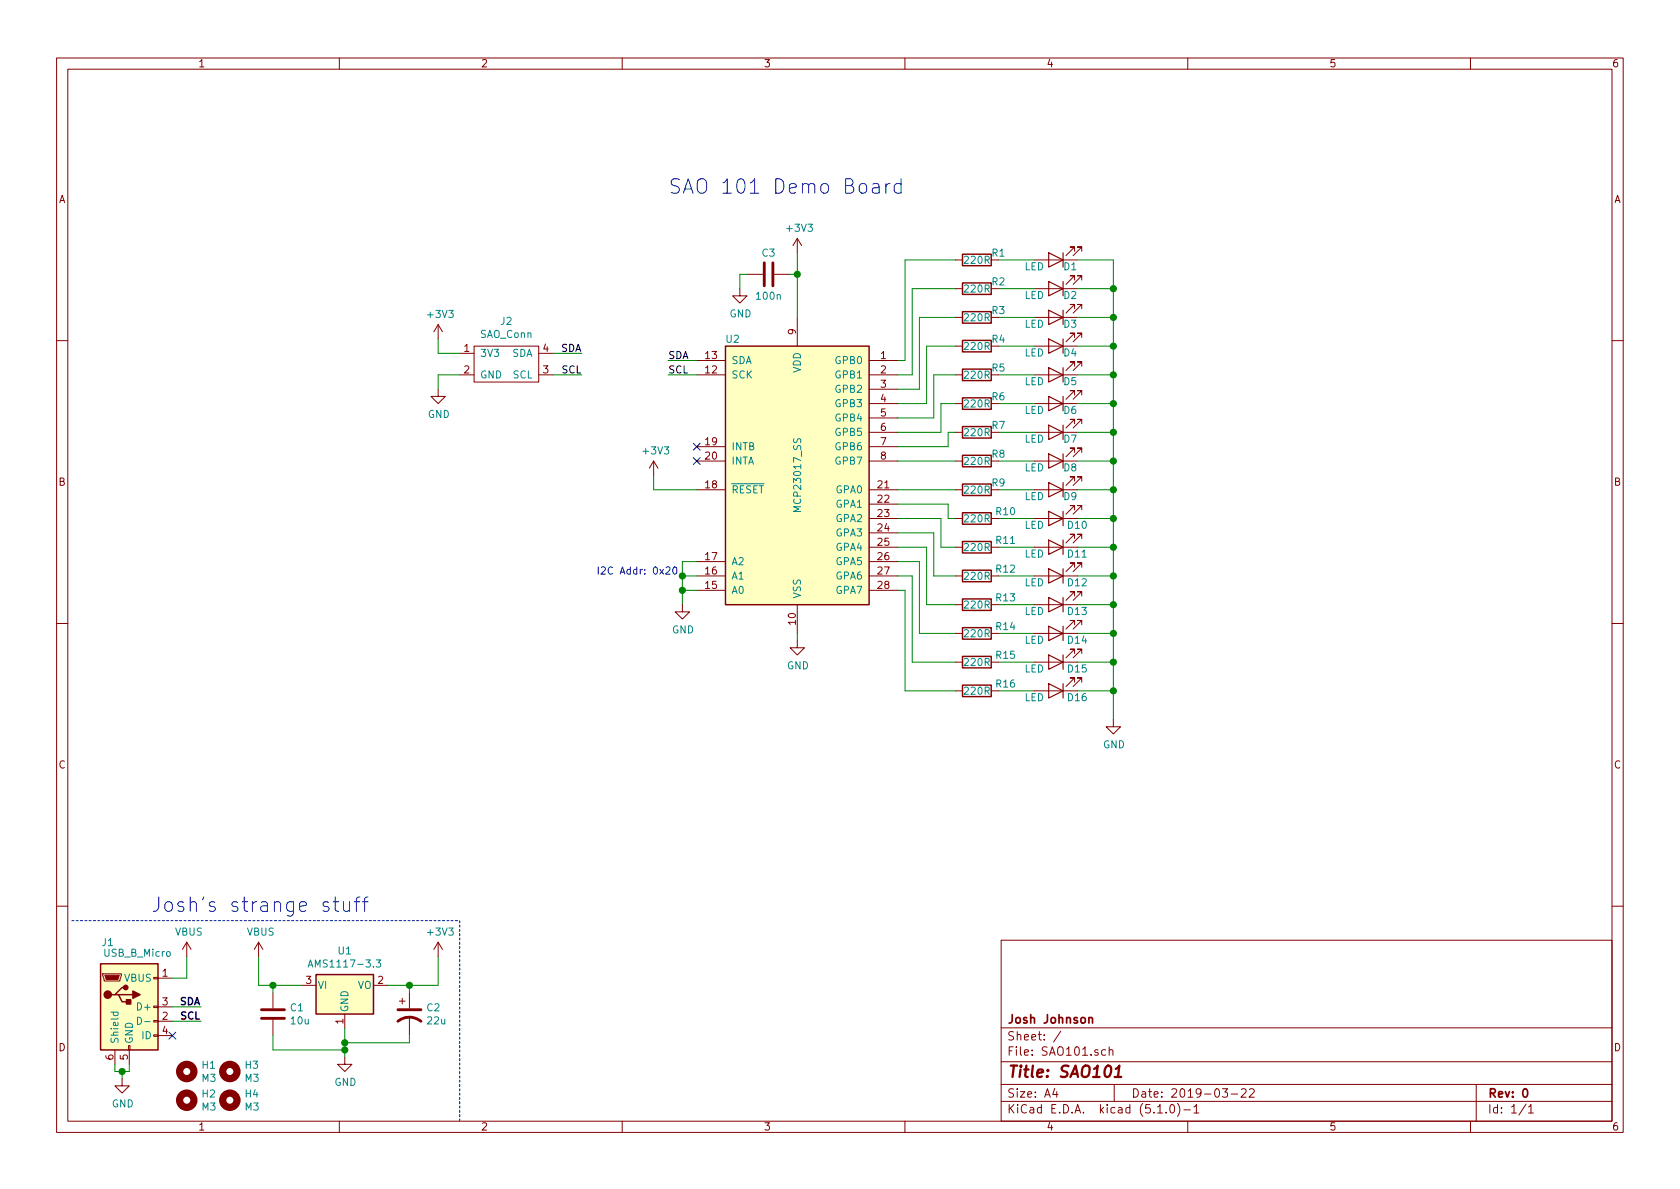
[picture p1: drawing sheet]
EESchema Schematic File Version 4
LIBS:SAO101-cache
EELAYER 29 0
EELAYER END
$Descr A4 11693 8268
encoding utf-8
Sheet 1 1
Title "SAO101"
Date "2019-03-22"
Rev "0"
Comp "Josh Johnson"
Comment1 ""
Comment2 ""
Comment3 ""
Comment4 ""
$EndDescr
$Comp
L Interface_Expansion:MCP23017_SS U2
U 1 1
P 5550 3300
F 0 "U2" H 5100 4250 50  0000 C CNN
F 1 "MCP23017_SS" V 5550 3300 50  0000 C CNN
F 2 "Package_SO:SSOP-28_5.3x10.2mm_P0.65mm" H 5750 2300 50  0001 L CNN
F 3 "http://ww1.microchip.com/downloads/en/DeviceDoc/20001952C.pdf" H 5750 2200 50  0001 L CNN
	1    5550 3300
	1    0    0    -1  
$EndComp
$Comp
L SAO101:SAO_Conn J2
U 1 1
P 3550 2550
F 0 "J2" H 3525 2875 50  0000 C CNN
F 1 "SAO_Conn" H 3525 2784 50  0000 C CNN
F 2 "SAO101:SAO" H 3550 2750 50  0001 C CNN
F 3 "" H 3550 2750 50  0001 C CNN
	1    3550 2550
	1    0    0    -1  
$EndComp
Wire Wire Line
	3200 2450 3050 2450
Wire Wire Line
	3050 2450 3050 2350
Wire Wire Line
	3200 2600 3050 2600
Wire Wire Line
	3050 2600 3050 2700
$Comp
L power:+3V3 #PWR05
U 1 1
P 3050 2350
F 0 "#PWR05" H 3050 2200 50  0001 C CNN
F 1 "+3V3" H 3065 2523 50  0000 C CNN
F 2 "" H 3050 2350 50  0001 C CNN
F 3 "" H 3050 2350 50  0001 C CNN
	1    3050 2350
	1    0    0    -1  
$EndComp
$Comp
L power:GND #PWR06
U 1 1
P 3050 2700
F 0 "#PWR06" H 3050 2450 50  0001 C CNN
F 1 "GND" H 3055 2527 50  0000 C CNN
F 2 "" H 3050 2700 50  0001 C CNN
F 3 "" H 3050 2700 50  0001 C CNN
	1    3050 2700
	1    0    0    -1  
$EndComp
Wire Wire Line
	3850 2450 4050 2450
Wire Wire Line
	3850 2600 4050 2600
Text Label 4050 2450 2    50   ~ 0
SDA
Text Label 4050 2600 2    50   ~ 0
SCL
Wire Wire Line
	4850 2500 4650 2500
Text Label 4650 2500 0    50   ~ 0
SDA
Wire Wire Line
	4850 2600 4650 2600
Text Label 4650 2600 0    50   ~ 0
SCL
Wire Wire Line
	5550 2200 5550 1900
$Comp
L power:+3V3 #PWR010
U 1 1
P 5550 1750
F 0 "#PWR010" H 5550 1600 50  0001 C CNN
F 1 "+3V3" H 5565 1923 50  0000 C CNN
F 2 "" H 5550 1750 50  0001 C CNN
F 3 "" H 5550 1750 50  0001 C CNN
	1    5550 1750
	1    0    0    -1  
$EndComp
Wire Wire Line
	5550 4400 5550 4450
$Comp
L power:GND #PWR011
U 1 1
P 5550 4450
F 0 "#PWR011" H 5550 4200 50  0001 C CNN
F 1 "GND" H 5555 4277 50  0000 C CNN
F 2 "" H 5550 4450 50  0001 C CNN
F 3 "" H 5550 4450 50  0001 C CNN
	1    5550 4450
	1    0    0    -1  
$EndComp
NoConn ~ 4850 3100
NoConn ~ 4850 3200
Wire Wire Line
	4850 3400 4550 3400
Wire Wire Line
	4550 3400 4550 3300
$Comp
L power:+3V3 #PWR08
U 1 1
P 4550 3300
F 0 "#PWR08" H 4550 3150 50  0001 C CNN
F 1 "+3V3" H 4565 3473 50  0000 C CNN
F 2 "" H 4550 3300 50  0001 C CNN
F 3 "" H 4550 3300 50  0001 C CNN
	1    4550 3300
	1    0    0    -1  
$EndComp
Wire Wire Line
	4850 3900 4750 3900
Wire Wire Line
	4750 3900 4750 4000
Wire Wire Line
	4850 4100 4750 4100
Connection ~ 4750 4100
Wire Wire Line
	4750 4100 4750 4200
Wire Wire Line
	4850 4000 4750 4000
Connection ~ 4750 4000
Wire Wire Line
	4750 4000 4750 4100
$Comp
L power:GND #PWR09
U 1 1
P 4750 4200
F 0 "#PWR09" H 4750 3950 50  0001 C CNN
F 1 "GND" H 4755 4027 50  0000 C CNN
F 2 "" H 4750 4200 50  0001 C CNN
F 3 "" H 4750 4200 50  0001 C CNN
	1    4750 4200
	1    0    0    -1  
$EndComp
$Comp
L Device:LED D2
U 1 1
P 7350 2000
F 0 "D2" H 7250 2050 50  0000 C CNN
F 1 "LED" H 7500 2050 50  0000 C CNN
F 2 "LED_SMD:LED_0805_2012Metric" H 7350 2000 50  0001 C CNN
F 3 "~" H 7350 2000 50  0001 C CNN
	1    7350 2000
	-1   0    0    1   
$EndComp
Wire Wire Line
	6950 2000 7200 2000
Wire Wire Line
	7500 2000 7750 2000
$Comp
L Device:LED D3
U 1 1
P 7350 2200
F 0 "D3" H 7250 2250 50  0000 C CNN
F 1 "LED" H 7500 2250 50  0000 C CNN
F 2 "LED_SMD:LED_0805_2012Metric" H 7350 2200 50  0001 C CNN
F 3 "~" H 7350 2200 50  0001 C CNN
	1    7350 2200
	-1   0    0    1   
$EndComp
Wire Wire Line
	6950 2200 7200 2200
Wire Wire Line
	7500 2200 7750 2200
$Comp
L Device:LED D4
U 1 1
P 7350 2400
F 0 "D4" H 7250 2450 50  0000 C CNN
F 1 "LED" H 7500 2450 50  0000 C CNN
F 2 "LED_SMD:LED_0805_2012Metric" H 7350 2400 50  0001 C CNN
F 3 "~" H 7350 2400 50  0001 C CNN
	1    7350 2400
	-1   0    0    1   
$EndComp
Wire Wire Line
	6950 2400 7200 2400
Wire Wire Line
	7500 2400 7750 2400
$Comp
L Device:LED D5
U 1 1
P 7350 2600
F 0 "D5" H 7250 2650 50  0000 C CNN
F 1 "LED" H 7500 2650 50  0000 C CNN
F 2 "LED_SMD:LED_0805_2012Metric" H 7350 2600 50  0001 C CNN
F 3 "~" H 7350 2600 50  0001 C CNN
	1    7350 2600
	-1   0    0    1   
$EndComp
Wire Wire Line
	6950 2600 7200 2600
Wire Wire Line
	7500 2600 7750 2600
$Comp
L Device:LED D6
U 1 1
P 7350 2800
F 0 "D6" H 7250 2850 50  0000 C CNN
F 1 "LED" H 7500 2850 50  0000 C CNN
F 2 "LED_SMD:LED_0805_2012Metric" H 7350 2800 50  0001 C CNN
F 3 "~" H 7350 2800 50  0001 C CNN
	1    7350 2800
	-1   0    0    1   
$EndComp
Wire Wire Line
	6950 2800 7200 2800
Wire Wire Line
	7500 2800 7750 2800
$Comp
L Device:LED D7
U 1 1
P 7350 3000
F 0 "D7" H 7250 3050 50  0000 C CNN
F 1 "LED" H 7500 3050 50  0000 C CNN
F 2 "LED_SMD:LED_0805_2012Metric" H 7350 3000 50  0001 C CNN
F 3 "~" H 7350 3000 50  0001 C CNN
	1    7350 3000
	-1   0    0    1   
$EndComp
Wire Wire Line
	6950 3000 7200 3000
Wire Wire Line
	7500 3000 7750 3000
$Comp
L Device:LED D8
U 1 1
P 7350 3200
F 0 "D8" H 7250 3250 50  0000 C CNN
F 1 "LED" H 7500 3250 50  0000 C CNN
F 2 "LED_SMD:LED_0805_2012Metric" H 7350 3200 50  0001 C CNN
F 3 "~" H 7350 3200 50  0001 C CNN
	1    7350 3200
	-1   0    0    1   
$EndComp
Wire Wire Line
	6950 3200 7200 3200
Wire Wire Line
	7500 3200 7750 3200
$Comp
L Device:LED D1
U 1 1
P 7350 1800
F 0 "D1" H 7250 1850 50  0000 C CNN
F 1 "LED" H 7500 1850 50  0000 C CNN
F 2 "LED_SMD:LED_0805_2012Metric" H 7350 1800 50  0001 C CNN
F 3 "~" H 7350 1800 50  0001 C CNN
	1    7350 1800
	-1   0    0    1   
$EndComp
Wire Wire Line
	6950 1800 7200 1800
Wire Wire Line
	6250 3200 6650 3200
Wire Wire Line
	6250 3100 6600 3100
Wire Wire Line
	6600 3100 6600 3000
Wire Wire Line
	6600 3000 6650 3000
Wire Wire Line
	6250 3000 6550 3000
Wire Wire Line
	6550 3000 6550 2800
Wire Wire Line
	6550 2800 6650 2800
Wire Wire Line
	6250 2900 6500 2900
Wire Wire Line
	6500 2900 6500 2600
Wire Wire Line
	6500 2600 6650 2600
Wire Wire Line
	6250 2800 6450 2800
Wire Wire Line
	6450 2800 6450 2400
Wire Wire Line
	6450 2400 6650 2400
Wire Wire Line
	6650 2200 6400 2200
Wire Wire Line
	6400 2200 6400 2700
Wire Wire Line
	6400 2700 6250 2700
Wire Wire Line
	6250 2600 6350 2600
Wire Wire Line
	6350 2600 6350 2000
Wire Wire Line
	6350 2000 6650 2000
Wire Wire Line
	6650 1800 6300 1800
Wire Wire Line
	6300 1800 6300 2500
Wire Wire Line
	6300 2500 6250 2500
Wire Wire Line
	6950 4600 7200 4600
Wire Wire Line
	7500 4600 7750 4600
Wire Wire Line
	6950 4400 7200 4400
Wire Wire Line
	7500 4400 7750 4400
Wire Wire Line
	6950 4200 7200 4200
Wire Wire Line
	7500 4200 7750 4200
Wire Wire Line
	6950 4000 7200 4000
Wire Wire Line
	7500 4000 7750 4000
Wire Wire Line
	6950 3800 7200 3800
Wire Wire Line
	7500 3800 7750 3800
Wire Wire Line
	6950 3600 7200 3600
Wire Wire Line
	7500 3600 7750 3600
Wire Wire Line
	6950 3400 7200 3400
Wire Wire Line
	7500 3400 7750 3400
Wire Wire Line
	6950 4800 7200 4800
Wire Wire Line
	7500 4800 7750 4800
Wire Wire Line
	6250 3400 6650 3400
Wire Wire Line
	6250 3500 6600 3500
Wire Wire Line
	6600 3500 6600 3600
Wire Wire Line
	6600 3600 6650 3600
Wire Wire Line
	6250 3600 6550 3600
Wire Wire Line
	6550 3600 6550 3800
Wire Wire Line
	6550 3800 6650 3800
Wire Wire Line
	6250 3700 6500 3700
Wire Wire Line
	6500 3700 6500 4000
Wire Wire Line
	6500 4000 6650 4000
Wire Wire Line
	6250 3800 6450 3800
Wire Wire Line
	6450 3800 6450 4200
Wire Wire Line
	6450 4200 6650 4200
Wire Wire Line
	6650 4400 6400 4400
Wire Wire Line
	6400 4400 6400 3900
Wire Wire Line
	6400 3900 6250 3900
Wire Wire Line
	6250 4000 6350 4000
Wire Wire Line
	6350 4000 6350 4600
Wire Wire Line
	6350 4600 6650 4600
Wire Wire Line
	6650 4800 6300 4800
Wire Wire Line
	6300 4800 6300 4100
Wire Wire Line
	6300 4100 6250 4100
Wire Wire Line
	7500 1800 7750 1800
Wire Wire Line
	7750 4800 7750 4600
Connection ~ 7750 2000
Wire Wire Line
	7750 2000 7750 1800
Connection ~ 7750 2200
Wire Wire Line
	7750 2200 7750 2000
Connection ~ 7750 2400
Wire Wire Line
	7750 2400 7750 2200
Connection ~ 7750 2600
Wire Wire Line
	7750 2600 7750 2400
Connection ~ 7750 2800
Wire Wire Line
	7750 2800 7750 2600
Connection ~ 7750 3000
Wire Wire Line
	7750 3000 7750 2800
Connection ~ 7750 3200
Wire Wire Line
	7750 3200 7750 3000
Connection ~ 7750 3400
Wire Wire Line
	7750 3400 7750 3200
Connection ~ 7750 3600
Wire Wire Line
	7750 3600 7750 3400
Connection ~ 7750 3800
Wire Wire Line
	7750 3800 7750 3600
Connection ~ 7750 4000
Wire Wire Line
	7750 4000 7750 3800
Connection ~ 7750 4200
Wire Wire Line
	7750 4200 7750 4000
Connection ~ 7750 4400
Wire Wire Line
	7750 4400 7750 4200
Connection ~ 7750 4600
Wire Wire Line
	7750 4600 7750 4400
Wire Wire Line
	7750 4800 7750 5000
Connection ~ 7750 4800
$Comp
L power:GND #PWR012
U 1 1
P 7750 5000
F 0 "#PWR012" H 7750 4750 50  0001 C CNN
F 1 "GND" H 7755 4827 50  0000 C CNN
F 2 "" H 7750 5000 50  0001 C CNN
F 3 "" H 7750 5000 50  0001 C CNN
	1    7750 5000
	1    0    0    -1  
$EndComp
$Comp
L Connector:USB_B_Micro J1
U 1 1
P 900 7000
F 0 "J1" H 750 7450 50  0000 C CNN
F 1 "USB_B_Micro" H 957 7376 50  0000 C CNN
F 2 "VNA_Footprints:MicroUSB_Aliexpress" H 1050 6950 50  0001 C CNN
F 3 "~" H 1050 6950 50  0001 C CNN
	1    900  7000
	1    0    0    -1  
$EndComp
Wire Wire Line
	800  7400 800  7450
Wire Wire Line
	800  7450 850  7450
Wire Wire Line
	900  7450 900  7400
Wire Wire Line
	850  7450 850  7500
Connection ~ 850  7450
Wire Wire Line
	850  7450 900  7450
NoConn ~ 1200 7200
Wire Wire Line
	1200 7000 1400 7000
Wire Wire Line
	1200 7100 1400 7100
Text Label 1400 7000 2    50   ~ 10
SDA
Text Label 1400 7100 2    50   ~ 10
SCL
Wire Wire Line
	1200 6800 1300 6800
Wire Wire Line
	1300 6800 1300 6650
$Comp
L power:VBUS #PWR02
U 1 1
P 1300 6650
F 0 "#PWR02" H 1300 6500 50  0001 C CNN
F 1 "VBUS" H 1315 6823 50  0000 C CNN
F 2 "" H 1300 6650 50  0001 C CNN
F 3 "" H 1300 6650 50  0001 C CNN
	1    1300 6650
	1    0    0    -1  
$EndComp
$Comp
L power:GND #PWR01
U 1 1
P 850 7500
F 0 "#PWR01" H 850 7250 50  0001 C CNN
F 1 "GND" H 855 7327 50  0000 C CNN
F 2 "" H 850 7500 50  0001 C CNN
F 3 "" H 850 7500 50  0001 C CNN
	1    850  7500
	1    0    0    -1  
$EndComp
$Comp
L Regulator_Linear:AMS1117-3.3 U1
U 1 1
P 2400 6850
F 0 "U1" H 2400 7092 50  0000 C CNN
F 1 "AMS1117-3.3" H 2400 7001 50  0000 C CNN
F 2 "Package_TO_SOT_SMD:SOT-223-3_TabPin2" H 2400 7050 50  0001 C CNN
F 3 "http://www.advanced-monolithic.com/pdf/ds1117.pdf" H 2500 6600 50  0001 C CNN
	1    2400 6850
	1    0    0    -1  
$EndComp
Wire Wire Line
	2100 6850 1900 6850
Wire Wire Line
	1800 6850 1800 6650
$Comp
L power:VBUS #PWR03
U 1 1
P 1800 6650
F 0 "#PWR03" H 1800 6500 50  0001 C CNN
F 1 "VBUS" H 1815 6823 50  0000 C CNN
F 2 "" H 1800 6650 50  0001 C CNN
F 3 "" H 1800 6650 50  0001 C CNN
	1    1800 6650
	1    0    0    -1  
$EndComp
Wire Wire Line
	2400 7150 2400 7250
$Comp
L power:GND #PWR04
U 1 1
P 2400 7350
F 0 "#PWR04" H 2400 7100 50  0001 C CNN
F 1 "GND" H 2405 7177 50  0000 C CNN
F 2 "" H 2400 7350 50  0001 C CNN
F 3 "" H 2400 7350 50  0001 C CNN
	1    2400 7350
	1    0    0    -1  
$EndComp
$Comp
L Device:C C1
U 1 1
P 1900 7050
F 0 "C1" H 2015 7096 50  0000 L CNN
F 1 "10u" H 2015 7005 50  0000 L CNN
F 2 "Capacitor_SMD:C_0805_2012Metric" H 1938 6900 50  0001 C CNN
F 3 "~" H 1900 7050 50  0001 C CNN
	1    1900 7050
	1    0    0    -1  
$EndComp
Wire Wire Line
	1900 6900 1900 6850
Connection ~ 1900 6850
Wire Wire Line
	1900 6850 1800 6850
Wire Wire Line
	1900 7200 1900 7300
Connection ~ 2400 7300
Wire Wire Line
	2400 7300 2400 7350
$Comp
L Device:CP1 C2
U 1 1
P 2850 7050
F 0 "C2" H 2965 7096 50  0000 L CNN
F 1 "22u" H 2965 7005 50  0000 L CNN
F 2 "Capacitor_Tantalum_SMD:CP_EIA-3216-18_Kemet-A" H 2850 7050 50  0001 C CNN
F 3 "~" H 2850 7050 50  0001 C CNN
	1    2850 7050
	1    0    0    -1  
$EndComp
Wire Wire Line
	2700 6850 2850 6850
Wire Wire Line
	2850 6850 2850 6900
Wire Wire Line
	2850 7200 2850 7250
Wire Wire Line
	1900 7300 2400 7300
Wire Wire Line
	2850 6850 3050 6850
Wire Wire Line
	3050 6850 3050 6650
Connection ~ 2850 6850
$Comp
L power:+3V3 #PWR07
U 1 1
P 3050 6650
F 0 "#PWR07" H 3050 6500 50  0001 C CNN
F 1 "+3V3" H 3065 6823 50  0000 C CNN
F 2 "" H 3050 6650 50  0001 C CNN
F 3 "" H 3050 6650 50  0001 C CNN
	1    3050 6650
	1    0    0    -1  
$EndComp
Wire Wire Line
	2850 7250 2400 7250
Connection ~ 2400 7250
Wire Wire Line
	2400 7250 2400 7300
Text Notes 1050 6350 0    100  ~ 0
Josh's strange stuff
$Comp
L Device:R R1
U 1 1
P 6800 1800
F 0 "R1" V 6750 1950 50  0000 C CNN
F 1 "220R" V 6800 1800 50  0000 C CNN
F 2 "Resistor_SMD:R_0805_2012Metric" V 6730 1800 50  0001 C CNN
F 3 "~" H 6800 1800 50  0001 C CNN
	1    6800 1800
	0    1    1    0   
$EndComp
$Comp
L Device:LED D10
U 1 1
P 7350 3600
F 0 "D10" H 7200 3650 50  0000 C CNN
F 1 "LED" H 7500 3650 50  0000 C CNN
F 2 "LED_SMD:LED_0805_2012Metric" H 7350 3600 50  0001 C CNN
F 3 "~" H 7350 3600 50  0001 C CNN
	1    7350 3600
	-1   0    0    1   
$EndComp
$Comp
L Device:LED D11
U 1 1
P 7350 3800
F 0 "D11" H 7200 3850 50  0000 C CNN
F 1 "LED" H 7500 3850 50  0000 C CNN
F 2 "LED_SMD:LED_0805_2012Metric" H 7350 3800 50  0001 C CNN
F 3 "~" H 7350 3800 50  0001 C CNN
	1    7350 3800
	-1   0    0    1   
$EndComp
$Comp
L Device:LED D12
U 1 1
P 7350 4000
F 0 "D12" H 7200 4050 50  0000 C CNN
F 1 "LED" H 7500 4050 50  0000 C CNN
F 2 "LED_SMD:LED_0805_2012Metric" H 7350 4000 50  0001 C CNN
F 3 "~" H 7350 4000 50  0001 C CNN
	1    7350 4000
	-1   0    0    1   
$EndComp
$Comp
L Device:LED D13
U 1 1
P 7350 4200
F 0 "D13" H 7200 4250 50  0000 C CNN
F 1 "LED" H 7500 4250 50  0000 C CNN
F 2 "LED_SMD:LED_0805_2012Metric" H 7350 4200 50  0001 C CNN
F 3 "~" H 7350 4200 50  0001 C CNN
	1    7350 4200
	-1   0    0    1   
$EndComp
$Comp
L Device:LED D14
U 1 1
P 7350 4400
F 0 "D14" H 7200 4450 50  0000 C CNN
F 1 "LED" H 7500 4450 50  0000 C CNN
F 2 "LED_SMD:LED_0805_2012Metric" H 7350 4400 50  0001 C CNN
F 3 "~" H 7350 4400 50  0001 C CNN
	1    7350 4400
	-1   0    0    1   
$EndComp
$Comp
L Device:LED D15
U 1 1
P 7350 4600
F 0 "D15" H 7200 4650 50  0000 C CNN
F 1 "LED" H 7500 4650 50  0000 C CNN
F 2 "LED_SMD:LED_0805_2012Metric" H 7350 4600 50  0001 C CNN
F 3 "~" H 7350 4600 50  0001 C CNN
	1    7350 4600
	-1   0    0    1   
$EndComp
$Comp
L Device:LED D16
U 1 1
P 7350 4800
F 0 "D16" H 7200 4850 50  0000 C CNN
F 1 "LED" H 7500 4850 50  0000 C CNN
F 2 "LED_SMD:LED_0805_2012Metric" H 7350 4800 50  0001 C CNN
F 3 "~" H 7350 4800 50  0001 C CNN
	1    7350 4800
	-1   0    0    1   
$EndComp
$Comp
L Device:LED D9
U 1 1
P 7350 3400
F 0 "D9" H 7250 3450 50  0000 C CNN
F 1 "LED" H 7500 3450 50  0000 C CNN
F 2 "LED_SMD:LED_0805_2012Metric" H 7350 3400 50  0001 C CNN
F 3 "~" H 7350 3400 50  0001 C CNN
	1    7350 3400
	-1   0    0    1   
$EndComp
$Comp
L Device:R R2
U 1 1
P 6800 2000
F 0 "R2" V 6750 2150 50  0000 C CNN
F 1 "220R" V 6800 2000 50  0000 C CNN
F 2 "Resistor_SMD:R_0805_2012Metric" V 6730 2000 50  0001 C CNN
F 3 "~" H 6800 2000 50  0001 C CNN
	1    6800 2000
	0    1    1    0   
$EndComp
$Comp
L Device:R R3
U 1 1
P 6800 2200
F 0 "R3" V 6750 2350 50  0000 C CNN
F 1 "220R" V 6800 2200 50  0000 C CNN
F 2 "Resistor_SMD:R_0805_2012Metric" V 6730 2200 50  0001 C CNN
F 3 "~" H 6800 2200 50  0001 C CNN
	1    6800 2200
	0    1    1    0   
$EndComp
$Comp
L Device:R R4
U 1 1
P 6800 2400
F 0 "R4" V 6750 2550 50  0000 C CNN
F 1 "220R" V 6800 2400 50  0000 C CNN
F 2 "Resistor_SMD:R_0805_2012Metric" V 6730 2400 50  0001 C CNN
F 3 "~" H 6800 2400 50  0001 C CNN
	1    6800 2400
	0    1    1    0   
$EndComp
$Comp
L Device:R R5
U 1 1
P 6800 2600
F 0 "R5" V 6750 2750 50  0000 C CNN
F 1 "220R" V 6800 2600 50  0000 C CNN
F 2 "Resistor_SMD:R_0805_2012Metric" V 6730 2600 50  0001 C CNN
F 3 "~" H 6800 2600 50  0001 C CNN
	1    6800 2600
	0    1    1    0   
$EndComp
$Comp
L Device:R R6
U 1 1
P 6800 2800
F 0 "R6" V 6750 2950 50  0000 C CNN
F 1 "220R" V 6800 2800 50  0000 C CNN
F 2 "Resistor_SMD:R_0805_2012Metric" V 6730 2800 50  0001 C CNN
F 3 "~" H 6800 2800 50  0001 C CNN
	1    6800 2800
	0    1    1    0   
$EndComp
$Comp
L Device:R R7
U 1 1
P 6800 3000
F 0 "R7" V 6750 3150 50  0000 C CNN
F 1 "220R" V 6800 3000 50  0000 C CNN
F 2 "Resistor_SMD:R_0805_2012Metric" V 6730 3000 50  0001 C CNN
F 3 "~" H 6800 3000 50  0001 C CNN
	1    6800 3000
	0    1    1    0   
$EndComp
$Comp
L Device:R R8
U 1 1
P 6800 3200
F 0 "R8" V 6750 3350 50  0000 C CNN
F 1 "220R" V 6800 3200 50  0000 C CNN
F 2 "Resistor_SMD:R_0805_2012Metric" V 6730 3200 50  0001 C CNN
F 3 "~" H 6800 3200 50  0001 C CNN
	1    6800 3200
	0    1    1    0   
$EndComp
$Comp
L Device:R R9
U 1 1
P 6800 3400
F 0 "R9" V 6750 3550 50  0000 C CNN
F 1 "220R" V 6800 3400 50  0000 C CNN
F 2 "Resistor_SMD:R_0805_2012Metric" V 6730 3400 50  0001 C CNN
F 3 "~" H 6800 3400 50  0001 C CNN
	1    6800 3400
	0    1    1    0   
$EndComp
$Comp
L Device:R R10
U 1 1
P 6800 3600
F 0 "R10" V 6750 3800 50  0000 C CNN
F 1 "220R" V 6800 3600 50  0000 C CNN
F 2 "Resistor_SMD:R_0805_2012Metric" V 6730 3600 50  0001 C CNN
F 3 "~" H 6800 3600 50  0001 C CNN
	1    6800 3600
	0    1    1    0   
$EndComp
$Comp
L Device:R R11
U 1 1
P 6800 3800
F 0 "R11" V 6750 4000 50  0000 C CNN
F 1 "220R" V 6800 3800 50  0000 C CNN
F 2 "Resistor_SMD:R_0805_2012Metric" V 6730 3800 50  0001 C CNN
F 3 "~" H 6800 3800 50  0001 C CNN
	1    6800 3800
	0    1    1    0   
$EndComp
$Comp
L Device:R R12
U 1 1
P 6800 4000
F 0 "R12" V 6750 4200 50  0000 C CNN
F 1 "220R" V 6800 4000 50  0000 C CNN
F 2 "Resistor_SMD:R_0805_2012Metric" V 6730 4000 50  0001 C CNN
F 3 "~" H 6800 4000 50  0001 C CNN
	1    6800 4000
	0    1    1    0   
$EndComp
$Comp
L Device:R R13
U 1 1
P 6800 4200
F 0 "R13" V 6750 4400 50  0000 C CNN
F 1 "220R" V 6800 4200 50  0000 C CNN
F 2 "Resistor_SMD:R_0805_2012Metric" V 6730 4200 50  0001 C CNN
F 3 "~" H 6800 4200 50  0001 C CNN
	1    6800 4200
	0    1    1    0   
$EndComp
$Comp
L Device:R R14
U 1 1
P 6800 4400
F 0 "R14" V 6750 4600 50  0000 C CNN
F 1 "220R" V 6800 4400 50  0000 C CNN
F 2 "Resistor_SMD:R_0805_2012Metric" V 6730 4400 50  0001 C CNN
F 3 "~" H 6800 4400 50  0001 C CNN
	1    6800 4400
	0    1    1    0   
$EndComp
$Comp
L Device:R R15
U 1 1
P 6800 4600
F 0 "R15" V 6750 4800 50  0000 C CNN
F 1 "220R" V 6800 4600 50  0000 C CNN
F 2 "Resistor_SMD:R_0805_2012Metric" V 6730 4600 50  0001 C CNN
F 3 "~" H 6800 4600 50  0001 C CNN
	1    6800 4600
	0    1    1    0   
$EndComp
$Comp
L Device:R R16
U 1 1
P 6800 4800
F 0 "R16" V 6750 5000 50  0000 C CNN
F 1 "220R" V 6800 4800 50  0000 C CNN
F 2 "Resistor_SMD:R_0805_2012Metric" V 6730 4800 50  0001 C CNN
F 3 "~" H 6800 4800 50  0001 C CNN
	1    6800 4800
	0    1    1    0   
$EndComp
Text Notes 4650 1350 0    100  ~ 0
SAO 101 Demo Board
$Comp
L Mechanical:MountingHole H1
U 1 1
P 1300 7450
F 0 "H1" H 1400 7496 50  0000 L CNN
F 1 "M3" H 1400 7405 50  0000 L CNN
F 2 "MountingHole:MountingHole_3.2mm_M3_ISO14580" H 1300 7450 50  0001 C CNN
F 3 "~" H 1300 7450 50  0001 C CNN
	1    1300 7450
	1    0    0    -1  
$EndComp
$Comp
L Mechanical:MountingHole H3
U 1 1
P 1600 7450
F 0 "H3" H 1700 7496 50  0000 L CNN
F 1 "M3" H 1700 7405 50  0000 L CNN
F 2 "MountingHole:MountingHole_3.2mm_M3_ISO14580" H 1600 7450 50  0001 C CNN
F 3 "~" H 1600 7450 50  0001 C CNN
	1    1600 7450
	1    0    0    -1  
$EndComp
$Comp
L Mechanical:MountingHole H2
U 1 1
P 1300 7650
F 0 "H2" H 1400 7696 50  0000 L CNN
F 1 "M3" H 1400 7605 50  0000 L CNN
F 2 "MountingHole:MountingHole_3.2mm_M3_ISO14580" H 1300 7650 50  0001 C CNN
F 3 "~" H 1300 7650 50  0001 C CNN
	1    1300 7650
	1    0    0    -1  
$EndComp
$Comp
L Mechanical:MountingHole H4
U 1 1
P 1600 7650
F 0 "H4" H 1700 7696 50  0000 L CNN
F 1 "M3" H 1700 7605 50  0000 L CNN
F 2 "MountingHole:MountingHole_3.2mm_M3_ISO14580" H 1600 7650 50  0001 C CNN
F 3 "~" H 1600 7650 50  0001 C CNN
	1    1600 7650
	1    0    0    -1  
$EndComp
Wire Notes Line
	500  6400 3200 6400
Wire Notes Line
	3200 6400 3200 7800
$Comp
L Device:C C3
U 1 1
P 5350 1900
F 0 "C3" V 5200 1900 50  0000 C CNN
F 1 "100n" V 5500 1900 50  0000 C CNN
F 2 "Capacitor_SMD:C_0805_2012Metric" H 5388 1750 50  0001 C CNN
F 3 "~" H 5350 1900 50  0001 C CNN
	1    5350 1900
	0    1    1    0   
$EndComp
Wire Wire Line
	5500 1900 5550 1900
Connection ~ 5550 1900
Wire Wire Line
	5550 1900 5550 1750
Wire Wire Line
	5200 1900 5150 1900
Wire Wire Line
	5150 1900 5150 2000
$Comp
L power:GND #PWR013
U 1 1
P 5150 2000
F 0 "#PWR013" H 5150 1750 50  0001 C CNN
F 1 "GND" H 5155 1827 50  0000 C CNN
F 2 "" H 5150 2000 50  0001 C CNN
F 3 "" H 5150 2000 50  0001 C CNN
	1    5150 2000
	1    0    0    -1  
$EndComp
Text Notes 4150 4000 0    50   ~ 0
I2C Addr: 0x20
$EndSCHEMATC
